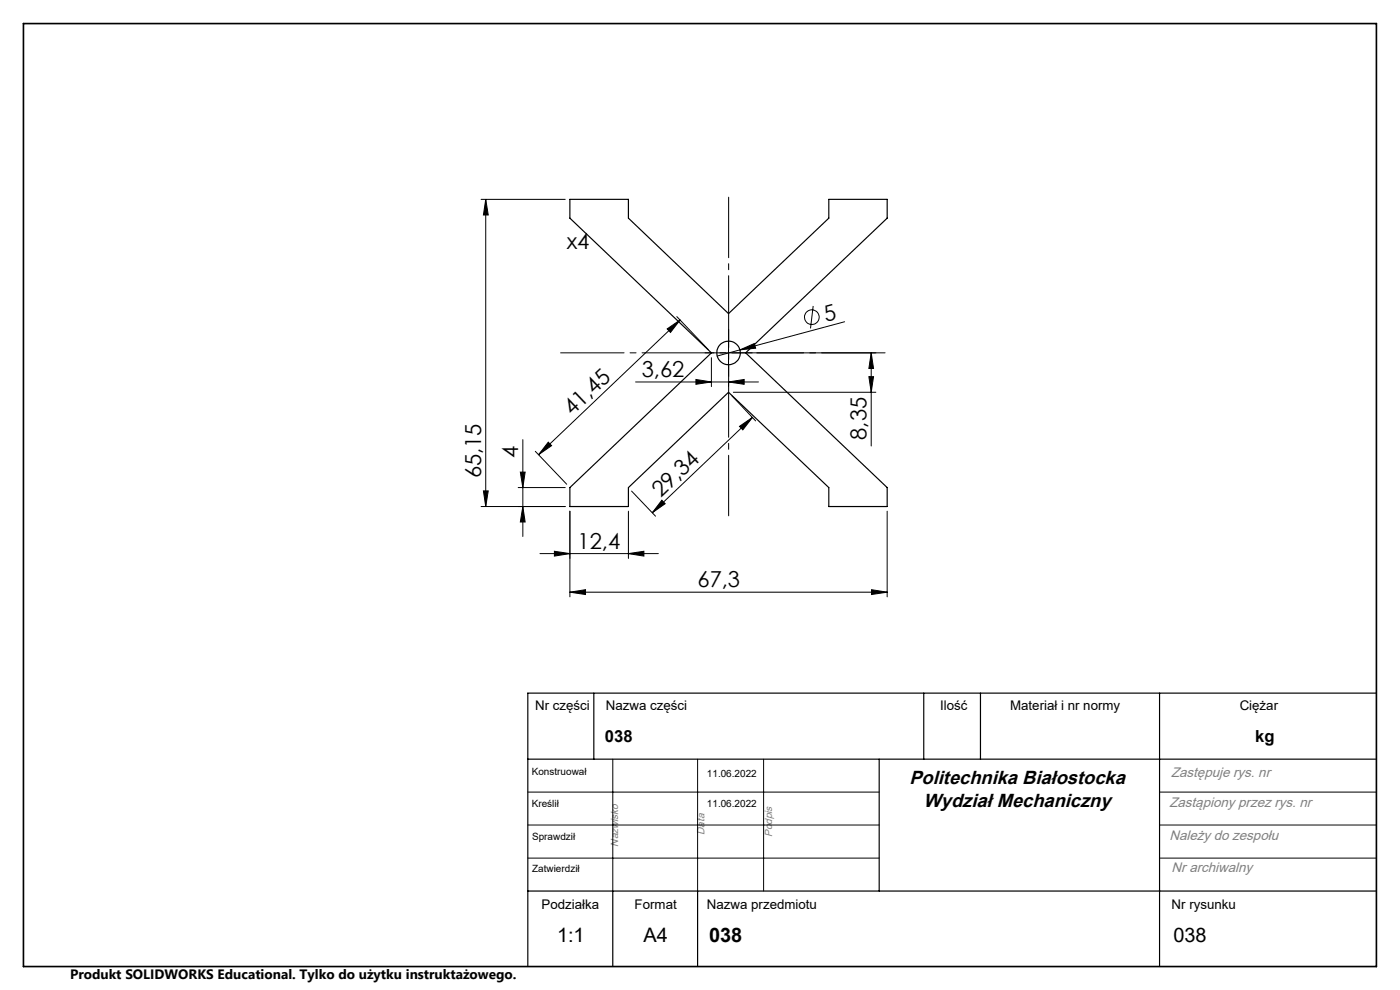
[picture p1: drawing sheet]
<svg xmlns="http://www.w3.org/2000/svg" width="297mm" height="210mm" viewBox="0 0 297 210" stroke-linecap="round" stroke-linejoin="round" font-family="sans-serif">
<g fill="none" stroke="#000" stroke-width=".21">
<path d="M102.1 42.3h17.8M103 42.3v65.1M103 42.3l.6 3.3h-1zM141.5 69.8l2.8-1.9-2.1 2.6zM143.6 67.2l6.6 6.9M144.3 67.9l-30 28.5M150.9 75.9v6.1M152 74.9h5.1M154.6 72.3v5.1M157 74.2l3-1.3 .3 1zM157 74.2l-4.8 1.3M160.5 74.9h25.3"/>
<path d="M172.5 64.9l-.6 4.8M179.2 68.3l-22.2 5.9M184.3 79.9h1l-.5 3.3zM184.8 74.9v19.7M184.8 74.9l.5 3.3h-1zM110.9 93.3v20.5M113.6 95.7l6.6 7M116.3 93.8l.7 .7-2.7 1.9zM134.8 81h26.1M147.6 80.5l3.3 .5-3.3 .5zM154.6 81l3.3-.5v1zM154.6 80.8v1.2"/>
<path d="M155.3 84l5 5.3M155.6 83.2h30.2M156.9 90.4l2.7-1.9-2 2.7zM159.6 88.5l-21.2 20.3M102.1 107.4h17.8M102.6 104.1h1l-.6 3.3zM109.9 103.4h10M110.4 100.1h1l-.5 3.3zM110.9 107.4l.5 3.3h-1zM114.5 117.4h25.2M117.6 116.9l3.3 .5-3.3 .6zM120.9 108.4v18.2"/>
<path d="M133.3 117.4l3.3-.5v1.1zM133.3 108.4v10.1M134 104.2l5.1 5.3M140.4 106.1l.7 .7-2.7 2zM188.2 108.4v18.2M120.9 125.6l3.3-.5v1zM120.9 125.6h67.3M184.9 125.1l3.3 .5-3.3 .5zM112 168h74.5M112 175h74.5M130 161v28M148 161v28"/>
<path d="M162 161v28M246 168h46M246 175h46M112 182h74.5M246 182h46"/>
<circle cx="172.2" cy="67.3" r="1.55"/>
</g>
<path d="M154.6 109.4v-67.6" fill="none" stroke="#000" stroke-width=".21" stroke-dasharray="15.2 1.3 1.3 1.3" stroke-dashoffset="2.4"/>
<path d="M118.9 74.8h68.9" fill="none" stroke="#000" stroke-width=".21" stroke-dasharray="15.2 1.3 1.3 1.3" stroke-dashoffset="1.8"/>
<path d="M152.1 74.8h-2.5M154.6 72.3v-2.5M154.6 77.3v2.5M157.1 74.8h2.5" fill="none" stroke="#000" stroke-width=".21" stroke-dasharray="15.2 1.3 1.3 1.3"/>
<g fill="none" stroke="#000" stroke-width=".25">
<path d="M120.9 42.3h12.4v4l21.3 20.2 21.2-20.2v-4h12.4v4l-30 28.6 30 28.5v4h-12.4v-4l-21.2-20.2-21.3 20.2v4h-12.4v-4l30-28.5-30-28.6zM126 147v14M196 147v14M208 147v14M246 147v58M292 147h-180v58M112 161h180M186.5 161v28M112 189h180M130 189v16M148 189v16"/>
<circle cx="154.6" cy="74.9" r="2.5"/>
</g>
<path d="M5 5h287v200h-287z" fill="none" stroke="#000" stroke-width=".35"/>
<g fill="#000">
<path d="M157 74.2l3-1.3 .3 1z"/>
<path d="M103 42.3l.6 3.3h-1zM102.6 104.1h1l-.6 3.3zM184.8 74.9l.5 3.3h-1zM184.3 79.9h1l-.5 3.3z"/>
<path d="M141.5 69.8l2.8-1.9-2.1 2.6zM116.3 93.8l.7 .7-2.7 1.9z"/>
<path d="M110.4 100.1h1l-.5 3.3zM110.9 107.4l.5 3.3h-1z"/>
<path d="M133.3 117.4l3.3-.5v1.1zM117.6 116.9l3.3 .5-3.3 .6z"/>
<path d="M140.4 106.1l.7 .7-2.7 2zM156.9 90.4l2.7-1.9-2 2.7z"/>
<path d="M120.9 125.6l3.3-.5v1zM184.9 125.1l3.3 .5-3.3 .5zM147.6 80.5l3.3 .5-3.3 .5zM154.6 81l3.3-.5v1z"/>
</g>
<g font-size="4.7">
<text x="120.2" y="52.7">x4</text>
<text x="175.2" y="68.3" transform="rotate(-15 175.2 68.3)">5</text>
<text x="136.2" y="80">3,62</text>
<text x="121.4" y="88.3" transform="rotate(-44 121.4 88.3)">41,45</text>
<text x="183.8" y="93.3" transform="rotate(-90 183.8 93.3)">8,35</text>
<text x="102.1" y="101.5" transform="rotate(-90 102.1 101.5)">65,15</text>
<text x="109.9" y="97.1" transform="rotate(-90 109.9 97.1)">4</text>
<text x="140.2" y="105.7" transform="rotate(-44 140.2 105.7)">29,34</text>
<text x="122.5" y="116.4">12,4</text>
<text x="148" y="124.6">67,3</text>
</g>
<g font-size="4.2">
<text x="118.2" y="199.8">1:1</text>
<text x="136.5" y="199.8">A4</text>
<text x="150.4" y="199.8">038</text>
<text x="248.9" y="199.8">038</text>
</g>
<g font-size="4">
<text x="192.9" y="166.2">Politechnika Białostocka</text>
<text x="195.9" y="171.1">Wydział Mechaniczny</text>
</g>
<g font-size="3.5">
<text x="128.3" y="157.5">038</text>
<text x="266.3" y="157.4">kg</text>
</g>
<g font-size="2.9" fill="#808080">
<text x="248.4" y="164.9">Zastępuje rys. nr</text>
<text x="248.1" y="171.2">Zastąpiony przez rys. nr</text>
<text x="248.1" y="178.1">Należy do zespołu</text>
<text x="248.6" y="185">Nr archiwalny</text>
</g>
<text font-size="2.9" x="14.9" y="207.6">Produkt SOLIDWORKS Educational. Tylko do użytku instruktażowego.</text>
<g font-size="2.8">
<text x="113.5" y="150.6">Nr części</text>
<text x="128.5" y="150.6">Nazwa części</text>
<text x="199.4" y="150.6">Ilość</text>
<text x="214.3" y="150.6">Materiał i nr normy</text>
<text x="263" y="150.6">Ciężar</text>
<text x="114.9" y="192.9">Podziałka</text>
<text x="134.6" y="192.9">Format</text>
<text x="150" y="192.9">Nazwa przedmiotu</text>
<text x="248.6" y="192.9">Nr rysunku</text>
</g>
<g font-size="2.2" fill="#808080">
<text x="131.1" y="179.6" transform="rotate(-90 131.1 179.6)">Nazwisko</text>
<text x="149.4" y="177.1" transform="rotate(-90 149.4 177.1)">Data</text>
<text x="163.8" y="177.6" transform="rotate(-90 163.8 177.6)">Podpis</text>
</g>
<g font-size="2.1">
<text x="112.8" y="164.3">Konstruował</text>
<text x="150" y="164.9">11.06.2022</text>
<text x="112.8" y="171.2">Kreślił</text>
<text x="150" y="171.2">11.06.2022</text>
<text x="112.9" y="178.1">Sprawdził</text>
<text x="112.9" y="185">Zatwierdził</text>
</g>
</svg>
